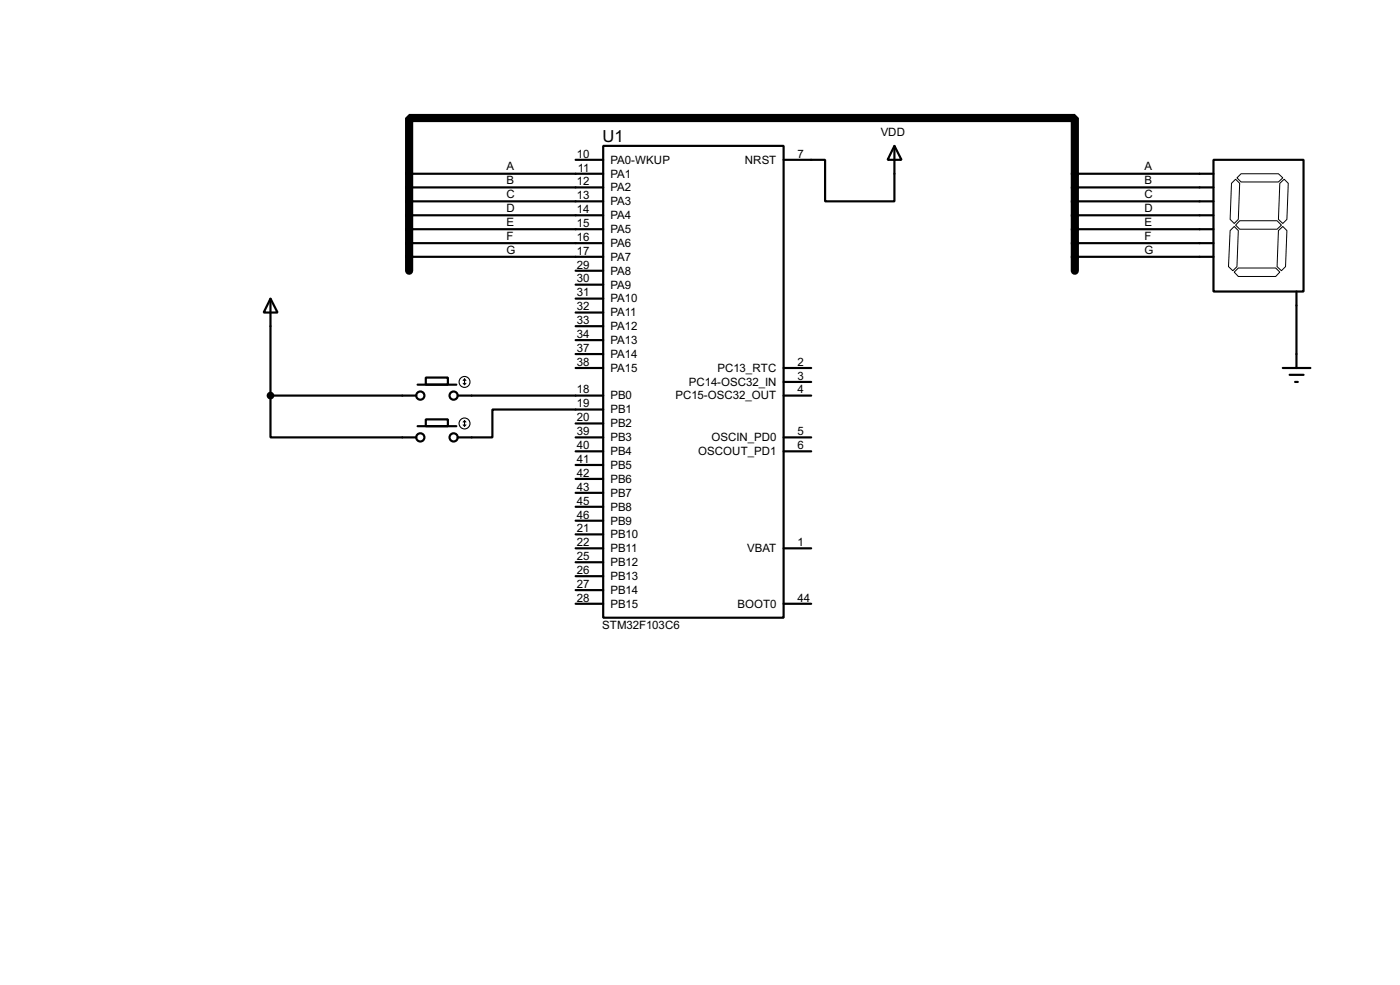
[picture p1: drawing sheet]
<svg xmlns="http://www.w3.org/2000/svg" width="256mm" height="180mm" viewBox="0 0 256 180" stroke-linecap="round" stroke-linejoin="round" font-family="sans-serif">
<path d="M75 49.6v-28h121.9v28" fill="none" stroke="#000" stroke-width="1.5"/>
<g fill="none" stroke="#000" stroke-width=".4">
<path d="M75 31.8h35.5M75 34.3h35.5M75 36.9h35.5M75 39.4h35.5M105.5 29.3h5M110.5 26.7h33.1v86.4h-33.1zM163.9 26.7l1.3 2.6h-2.6zM163.9 26.7v10.2h-12.7v-7.6h-7.6M196.9 31.8h25.4M196.9 34.3h25.4M196.9 36.9h25.4M196.9 39.4h25.4"/>
<path d="M222.3 29.3h16.5v24.1h-16.5zM49.6 54.7l1.3 2.5h-2.6zM49.6 54.7v17.7M75 42h35.5M75 44.5h35.5M75 47h35.5M105.5 49.6h5M105.5 52.1h5M105.5 54.7h5M105.5 57.2h5M105.5 59.7h5M196.9 42h25.4"/>
<path d="M196.9 44.5h25.4M196.9 47h25.4M237.5 53.4v14M49.6 72.4v7.7h26.7M49.6 72.4h26.7M76.5 70.4h7.1M76.5 78h7.1M78 69.1h4.1v1.3h-4.1zM78 76.8h4.1v1.2h-4.1zM83.9 72.4h26.6M105.5 77.5h5M105.5 62.3h5"/>
<path d="M105.5 64.8h5M105.5 67.4h5M110.5 75h-20.3v5.1h-6.3M143.6 72.4h5M143.6 67.4h5M143.6 69.9h5M235 67.4h5.1M236.3 68.6h2.5M237.3 69.9h.5M105.5 80.1h5M105.5 82.6h5M105.5 92.8h5"/>
<path d="M105.5 95.3h5M105.5 97.8h5M105.5 85.1h5M105.5 87.7h5M105.5 90.2h5M143.6 80.1h5M143.6 82.6h5M105.5 110.5h5M105.5 100.4h5M105.5 102.9h5M105.5 105.5h5M105.5 108h5"/>
<path d="M143.6 110.5h5M143.6 100.4h5"/>
<circle cx="77" cy="72.4" r=".75"/>
<circle cx="83.1" cy="72.4" r=".75"/>
<circle cx="77" cy="80.1" r=".75"/>
<circle cx="83.1" cy="80.1" r=".75"/>
</g>
<path d="M225.6 33.6l.8-.8 .7 .8-.2 6.6-.8 .7-.7-.7zM226.6 32.6l.8-.8h6.8l.8 .8-.8 .7h-6.8zM234.5 33.6l.8-.8 .7 .8-.2 6.6-.8 .7-.8-.7zM225.4 42.2l.7-.7 .8 .7-.3 6.6-.7 .8-.8-.8zM226.1 49.8l.8-.7h6.8l.8 .7-.8 .8h-6.8zM227.1 40.4h6.9l.8 .8-.8 .8h-6.9l-.7-.8zM234.2 42.2l.8-.7 .8 .7-.3 6.6-.7 .8-.8-.8z" fill="none" stroke="#000" stroke-width=".18"/>
<g fill="none" stroke="#000" stroke-width=".2">
<path d="M84.9 70.2l.2 .2M84.9 77.8l.2 .2M85.1 69.4v1M85.1 77v1M85.1 69.4l-.2 .3M85.1 69.4l.3 .3M85.1 77l-.2 .3M85.1 77l.3 .3M85.4 70.2l-.3 .2M85.4 77.8l-.3 .2"/>
<circle cx="85.1" cy="69.9" r="1"/>
<circle cx="85.1" cy="77.5" r="1"/>
</g>
<circle cx="49.5" cy="72.4" r=".5" fill="#000" stroke="#000" stroke-width=".4"/>
<text font-size="3.4" x="110.4" y="25.9">U1</text>
<g font-size="2.4">
<text x="105.7" y="28.9">10</text>
<text x="111.8" y="30">PA0-WKUP</text>
<text x="136.4" y="30">NRST</text>
<text x="146.1" y="28.9">7</text>
<text x="161.3" y="24.9">VDD</text>
<text x="92.8" y="31.2">A</text>
<text x="92.8" y="33.7">B</text>
<text x="105.7" y="33.9">12</text>
<text x="105.9" y="31.4">11</text>
<text x="111.8" y="35">PA2</text>
<text x="111.8" y="32.5">PA1</text>
<text x="209.6" y="31.2">A</text>
<text x="209.6" y="33.7">B</text>
<text x="92.8" y="36.3">C</text>
<text x="92.8" y="38.8">D</text>
<text x="92.8" y="41.3">E</text>
<text x="105.7" y="36.5">13</text>
<text x="105.7" y="39">14</text>
<text x="105.7" y="41.6">15</text>
<text x="111.8" y="37.6">PA3</text>
<text x="111.8" y="40.1">PA4</text>
<text x="209.6" y="36.3">C</text>
<text x="209.6" y="38.8">D</text>
<text x="209.6" y="41.3">E</text>
<text x="92.8" y="43.9">F</text>
<text x="92.8" y="46.4">G</text>
<text x="105.7" y="44.1">16</text>
<text x="105.7" y="46.6">17</text>
<text x="111.8" y="42.7">PA5</text>
<text x="111.8" y="45.2">PA6</text>
<text x="111.8" y="47.7">PA7</text>
<text x="209.6" y="43.9">F</text>
<text x="209.6" y="46.4">G</text>
<text x="105.7" y="49.2">29</text>
<text x="105.7" y="51.7">30</text>
<text x="111.8" y="50.3">PA8</text>
<text x="111.8" y="52.8">PA9</text>
<text x="105.7" y="54.3">31</text>
<text x="105.7" y="56.8">32</text>
<text x="105.7" y="59.3">33</text>
<text x="111.8" y="55.4">PA10</text>
<text x="111.8" y="57.9">PA11</text>
<text x="105.7" y="61.9">34</text>
<text x="105.7" y="64.4">37</text>
<text x="111.8" y="60.4">PA12</text>
<text x="111.8" y="63">PA13</text>
<text x="111.8" y="65.5">PA14</text>
<text x="105.7" y="72">18</text>
<text x="105.7" y="67">38</text>
<text x="111.8" y="68.1">PA15</text>
<text x="126.2" y="70.6">PC14-OSC32_IN</text>
<text x="131.4" y="68.1">PC13_RTC</text>
<text x="146.1" y="67">2</text>
<text x="146.1" y="69.5">3</text>
<text x="146.1" y="72">4</text>
<text x="105.7" y="74.6">19</text>
<text x="105.7" y="77.1">20</text>
<text x="111.8" y="73.1">PB0</text>
<text x="111.8" y="75.7">PB1</text>
<text x="123.7" y="73.1">PC15-OSC32_OUT</text>
<text x="105.7" y="79.7">39</text>
<text x="105.7" y="82.2">40</text>
<text x="111.8" y="78.2">PB2</text>
<text x="111.8" y="80.8">PB3</text>
<text x="111.8" y="83.3">PB4</text>
<text x="127.9" y="83.3">OSCOUT_PD1</text>
<text x="130.3" y="80.8">OSCIN_PD0</text>
<text x="146.1" y="79.7">5</text>
<text x="146.1" y="82.2">6</text>
<text x="105.7" y="84.7">41</text>
<text x="105.7" y="87.3">42</text>
<text x="105.7" y="89.8">43</text>
<text x="111.8" y="85.8">PB5</text>
<text x="111.8" y="88.4">PB6</text>
<text x="105.7" y="92.4">45</text>
<text x="105.7" y="94.9">46</text>
<text x="111.8" y="93.5">PB8</text>
<text x="111.8" y="90.9">PB7</text>
<text x="105.7" y="97.4">21</text>
<text x="105.7" y="100">22</text>
<text x="111.8" y="96">PB9</text>
<text x="111.8" y="98.5">PB10</text>
<text x="111.8" y="101.1">PB11</text>
<text x="136.9" y="101.1">VBAT</text>
<text x="146.1" y="100">1</text>
<text x="105.7" y="102.5">25</text>
<text x="105.7" y="105.1">26</text>
<text x="105.7" y="107.6">27</text>
<text x="111.8" y="103.6">PB12</text>
<text x="111.8" y="106.2">PB13</text>
<text x="105.7" y="110.1">28</text>
<text x="111.8" y="108.7">PB14</text>
<text x="111.8" y="111.2">PB15</text>
<text x="135.1" y="111.2">BOOT0</text>
<text x="146.1" y="110.1">44</text>
<text x="110.3" y="115.2">STM32F103C6</text>
</g>
</svg>
